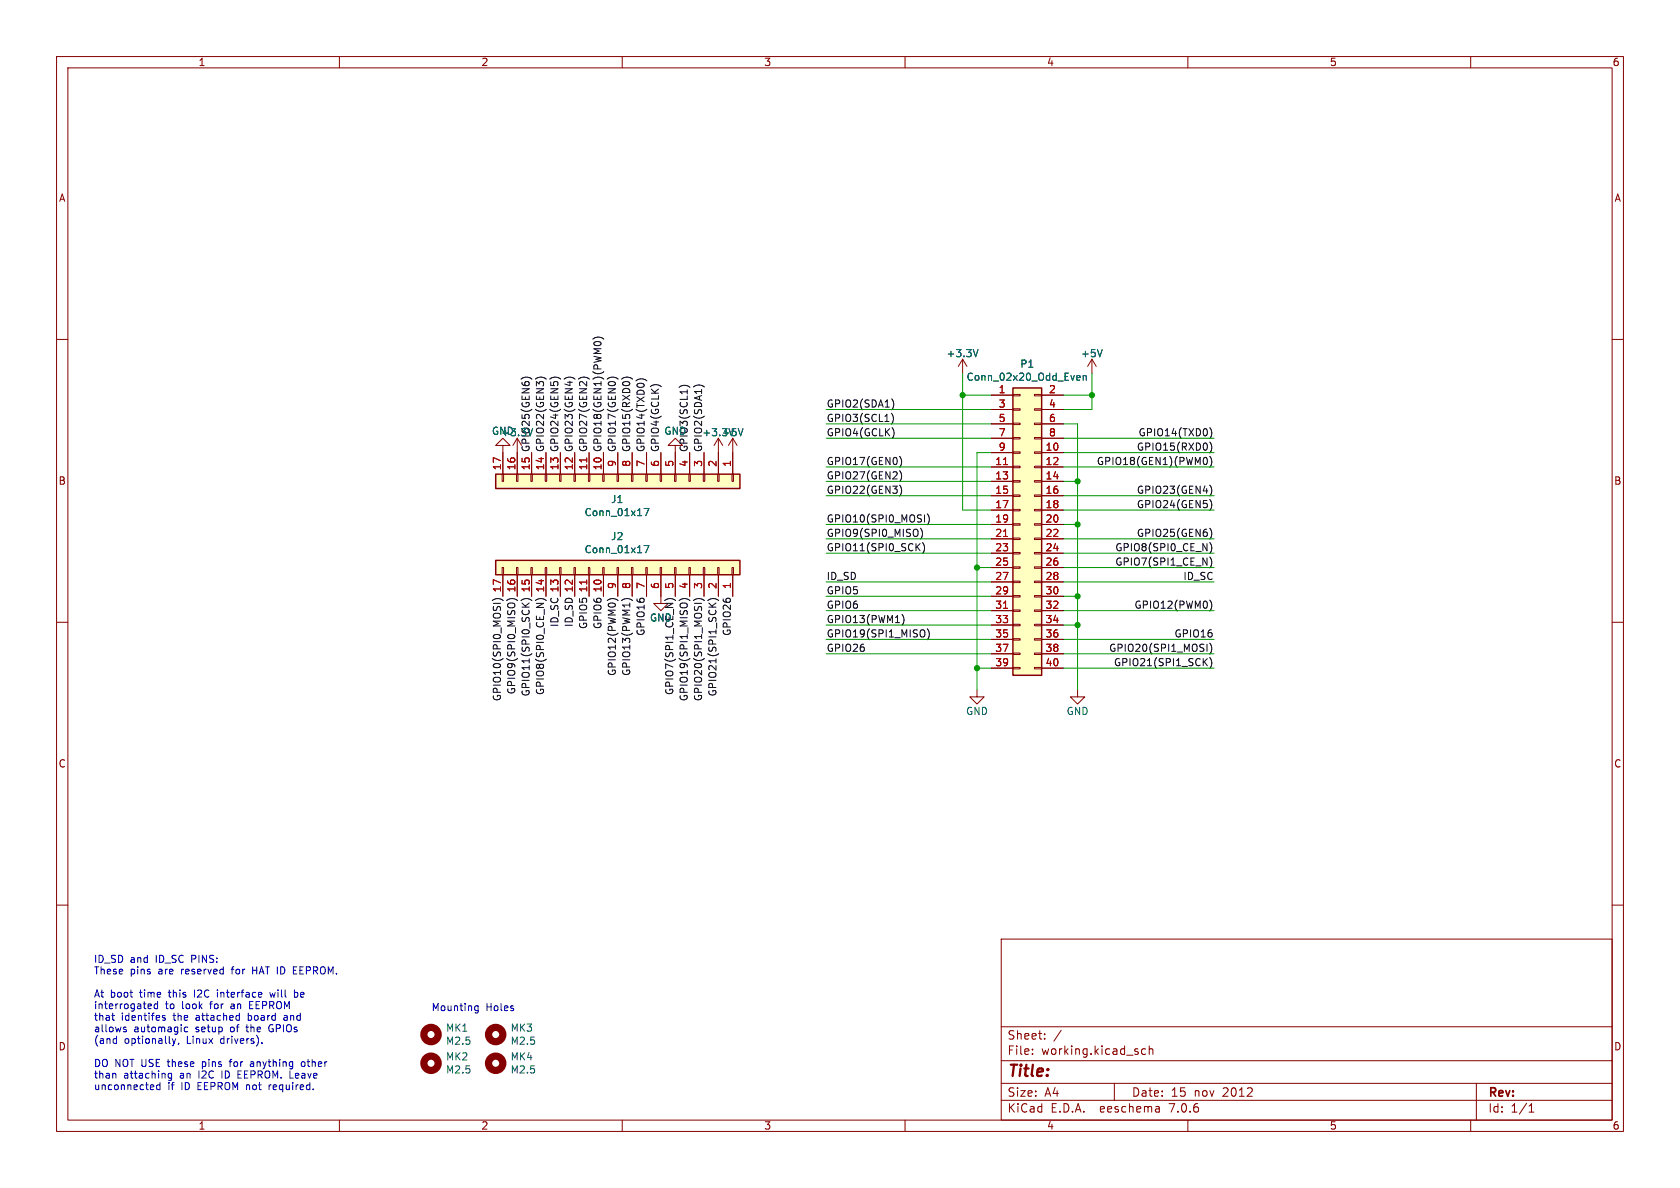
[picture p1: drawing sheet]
(kicad_sch (version 20230121) (generator eeschema)

 (paper "A4")

 (title_block
  (date "15 nov 2012"))

 (lib_symbols
  (symbol "Connector_Generic:Conn_01x17" (pin_names (offset 1.016) hide) (in_bom yes) (on_board yes)
   (property "Reference" "J" (at 0 22.86 0) (effects (font (size 1.27 1.27))))
   (property "Value" "Conn_01x17" (at 0 -22.86 0) (effects (font (size 1.27 1.27))))
   (property "Footprint" "" (at 0 0 0) (effects (font (size 1.27 1.27)) hide))
   (property "Datasheet" "~" (at 0 0 0) (effects (font (size 1.27 1.27)) hide))
   (symbol "Conn_01x17_1_1"
    (rectangle (start -1.27 -20.193) (end 0 -20.447) (stroke (width 0.1524) (type default)) (fill (type none)))
    (rectangle (start -1.27 -17.653) (end 0 -17.907) (stroke (width 0.1524) (type default)) (fill (type none)))
    (rectangle (start -1.27 -15.113) (end 0 -15.367) (stroke (width 0.1524) (type default)) (fill (type none)))
    (rectangle (start -1.27 -12.573) (end 0 -12.827) (stroke (width 0.1524) (type default)) (fill (type none)))
    (rectangle (start -1.27 -10.033) (end 0 -10.287) (stroke (width 0.1524) (type default)) (fill (type none)))
    (rectangle (start -1.27 -7.493) (end 0 -7.747) (stroke (width 0.1524) (type default)) (fill (type none)))
    (rectangle (start -1.27 -4.953) (end 0 -5.207) (stroke (width 0.1524) (type default)) (fill (type none)))
    (rectangle (start -1.27 -2.413) (end 0 -2.667) (stroke (width 0.1524) (type default)) (fill (type none)))
    (rectangle (start -1.27 0.127) (end 0 -0.127) (stroke (width 0.1524) (type default)) (fill (type none)))
    (rectangle (start -1.27 2.667) (end 0 2.413) (stroke (width 0.1524) (type default)) (fill (type none)))
    (rectangle (start -1.27 5.207) (end 0 4.953) (stroke (width 0.1524) (type default)) (fill (type none)))
    (rectangle (start -1.27 7.747) (end 0 7.493) (stroke (width 0.1524) (type default)) (fill (type none)))
    (rectangle (start -1.27 10.287) (end 0 10.033) (stroke (width 0.1524) (type default)) (fill (type none)))
    (rectangle (start -1.27 12.827) (end 0 12.573) (stroke (width 0.1524) (type default)) (fill (type none)))
    (rectangle (start -1.27 15.367) (end 0 15.113) (stroke (width 0.1524) (type default)) (fill (type none)))
    (rectangle (start -1.27 17.907) (end 0 17.653) (stroke (width 0.1524) (type default)) (fill (type none)))
    (rectangle (start -1.27 20.447) (end 0 20.193) (stroke (width 0.1524) (type default)) (fill (type none)))
    (rectangle (start -1.27 21.59) (end 1.27 -21.59) (stroke (width 0.254) (type default)) (fill (type background)))
    (pin passive line (at -5.08 20.32 0) (length 3.81) (name "Pin_1" (effects (font (size 1.27 1.27)))) (number "1" (effects (font (size 1.27 1.27)))))
    (pin passive line (at -5.08 -2.54 0) (length 3.81) (name "Pin_10" (effects (font (size 1.27 1.27)))) (number "10" (effects (font (size 1.27 1.27)))))
    (pin passive line (at -5.08 -5.08 0) (length 3.81) (name "Pin_11" (effects (font (size 1.27 1.27)))) (number "11" (effects (font (size 1.27 1.27)))))
    (pin passive line (at -5.08 -7.62 0) (length 3.81) (name "Pin_12" (effects (font (size 1.27 1.27)))) (number "12" (effects (font (size 1.27 1.27)))))
    (pin passive line (at -5.08 -10.16 0) (length 3.81) (name "Pin_13" (effects (font (size 1.27 1.27)))) (number "13" (effects (font (size 1.27 1.27)))))
    (pin passive line (at -5.08 -12.7 0) (length 3.81) (name "Pin_14" (effects (font (size 1.27 1.27)))) (number "14" (effects (font (size 1.27 1.27)))))
    (pin passive line (at -5.08 -15.24 0) (length 3.81) (name "Pin_15" (effects (font (size 1.27 1.27)))) (number "15" (effects (font (size 1.27 1.27)))))
    (pin passive line (at -5.08 -17.78 0) (length 3.81) (name "Pin_16" (effects (font (size 1.27 1.27)))) (number "16" (effects (font (size 1.27 1.27)))))
    (pin passive line (at -5.08 -20.32 0) (length 3.81) (name "Pin_17" (effects (font (size 1.27 1.27)))) (number "17" (effects (font (size 1.27 1.27)))))
    (pin passive line (at -5.08 17.78 0) (length 3.81) (name "Pin_2" (effects (font (size 1.27 1.27)))) (number "2" (effects (font (size 1.27 1.27)))))
    (pin passive line (at -5.08 15.24 0) (length 3.81) (name "Pin_3" (effects (font (size 1.27 1.27)))) (number "3" (effects (font (size 1.27 1.27)))))
    (pin passive line (at -5.08 12.7 0) (length 3.81) (name "Pin_4" (effects (font (size 1.27 1.27)))) (number "4" (effects (font (size 1.27 1.27)))))
    (pin passive line (at -5.08 10.16 0) (length 3.81) (name "Pin_5" (effects (font (size 1.27 1.27)))) (number "5" (effects (font (size 1.27 1.27)))))
    (pin passive line (at -5.08 7.62 0) (length 3.81) (name "Pin_6" (effects (font (size 1.27 1.27)))) (number "6" (effects (font (size 1.27 1.27)))))
    (pin passive line (at -5.08 5.08 0) (length 3.81) (name "Pin_7" (effects (font (size 1.27 1.27)))) (number "7" (effects (font (size 1.27 1.27)))))
    (pin passive line (at -5.08 2.54 0) (length 3.81) (name "Pin_8" (effects (font (size 1.27 1.27)))) (number "8" (effects (font (size 1.27 1.27)))))
    (pin passive line (at -5.08 0 0) (length 3.81) (name "Pin_9" (effects (font (size 1.27 1.27)))) (number "9" (effects (font (size 1.27 1.27)))))))
  (symbol "Connector_Generic:Conn_02x20_Odd_Even" (pin_names (offset 1.016) hide) (in_bom yes) (on_board yes)
   (property "Reference" "J" (at 1.27 25.4 0) (effects (font (size 1.27 1.27))))
   (property "Value" "Conn_02x20_Odd_Even" (at 1.27 -27.94 0) (effects (font (size 1.27 1.27))))
   (property "Footprint" "" (at 0 0 0) (effects (font (size 1.27 1.27)) hide))
   (property "Datasheet" "~" (at 0 0 0) (effects (font (size 1.27 1.27)) hide))
   (symbol "Conn_02x20_Odd_Even_1_1"
    (rectangle (start -1.27 -25.273) (end 0 -25.527) (stroke (width 0.1524) (type default)) (fill (type none)))
    (rectangle (start -1.27 -22.733) (end 0 -22.987) (stroke (width 0.1524) (type default)) (fill (type none)))
    (rectangle (start -1.27 -20.193) (end 0 -20.447) (stroke (width 0.1524) (type default)) (fill (type none)))
    (rectangle (start -1.27 -17.653) (end 0 -17.907) (stroke (width 0.1524) (type default)) (fill (type none)))
    (rectangle (start -1.27 -15.113) (end 0 -15.367) (stroke (width 0.1524) (type default)) (fill (type none)))
    (rectangle (start -1.27 -12.573) (end 0 -12.827) (stroke (width 0.1524) (type default)) (fill (type none)))
    (rectangle (start -1.27 -10.033) (end 0 -10.287) (stroke (width 0.1524) (type default)) (fill (type none)))
    (rectangle (start -1.27 -7.493) (end 0 -7.747) (stroke (width 0.1524) (type default)) (fill (type none)))
    (rectangle (start -1.27 -4.953) (end 0 -5.207) (stroke (width 0.1524) (type default)) (fill (type none)))
    (rectangle (start -1.27 -2.413) (end 0 -2.667) (stroke (width 0.1524) (type default)) (fill (type none)))
    (rectangle (start -1.27 0.127) (end 0 -0.127) (stroke (width 0.1524) (type default)) (fill (type none)))
    (rectangle (start -1.27 2.667) (end 0 2.413) (stroke (width 0.1524) (type default)) (fill (type none)))
    (rectangle (start -1.27 5.207) (end 0 4.953) (stroke (width 0.1524) (type default)) (fill (type none)))
    (rectangle (start -1.27 7.747) (end 0 7.493) (stroke (width 0.1524) (type default)) (fill (type none)))
    (rectangle (start -1.27 10.287) (end 0 10.033) (stroke (width 0.1524) (type default)) (fill (type none)))
    (rectangle (start -1.27 12.827) (end 0 12.573) (stroke (width 0.1524) (type default)) (fill (type none)))
    (rectangle (start -1.27 15.367) (end 0 15.113) (stroke (width 0.1524) (type default)) (fill (type none)))
    (rectangle (start -1.27 17.907) (end 0 17.653) (stroke (width 0.1524) (type default)) (fill (type none)))
    (rectangle (start -1.27 20.447) (end 0 20.193) (stroke (width 0.1524) (type default)) (fill (type none)))
    (rectangle (start -1.27 22.987) (end 0 22.733) (stroke (width 0.1524) (type default)) (fill (type none)))
    (rectangle (start -1.27 24.13) (end 3.81 -26.67) (stroke (width 0.254) (type default)) (fill (type background)))
    (rectangle (start 3.81 -25.273) (end 2.54 -25.527) (stroke (width 0.1524) (type default)) (fill (type none)))
    (rectangle (start 3.81 -22.733) (end 2.54 -22.987) (stroke (width 0.1524) (type default)) (fill (type none)))
    (rectangle (start 3.81 -20.193) (end 2.54 -20.447) (stroke (width 0.1524) (type default)) (fill (type none)))
    (rectangle (start 3.81 -17.653) (end 2.54 -17.907) (stroke (width 0.1524) (type default)) (fill (type none)))
    (rectangle (start 3.81 -15.113) (end 2.54 -15.367) (stroke (width 0.1524) (type default)) (fill (type none)))
    (rectangle (start 3.81 -12.573) (end 2.54 -12.827) (stroke (width 0.1524) (type default)) (fill (type none)))
    (rectangle (start 3.81 -10.033) (end 2.54 -10.287) (stroke (width 0.1524) (type default)) (fill (type none)))
    (rectangle (start 3.81 -7.493) (end 2.54 -7.747) (stroke (width 0.1524) (type default)) (fill (type none)))
    (rectangle (start 3.81 -4.953) (end 2.54 -5.207) (stroke (width 0.1524) (type default)) (fill (type none)))
    (rectangle (start 3.81 -2.413) (end 2.54 -2.667) (stroke (width 0.1524) (type default)) (fill (type none)))
    (rectangle (start 3.81 0.127) (end 2.54 -0.127) (stroke (width 0.1524) (type default)) (fill (type none)))
    (rectangle (start 3.81 2.667) (end 2.54 2.413) (stroke (width 0.1524) (type default)) (fill (type none)))
    (rectangle (start 3.81 5.207) (end 2.54 4.953) (stroke (width 0.1524) (type default)) (fill (type none)))
    (rectangle (start 3.81 7.747) (end 2.54 7.493) (stroke (width 0.1524) (type default)) (fill (type none)))
    (rectangle (start 3.81 10.287) (end 2.54 10.033) (stroke (width 0.1524) (type default)) (fill (type none)))
    (rectangle (start 3.81 12.827) (end 2.54 12.573) (stroke (width 0.1524) (type default)) (fill (type none)))
    (rectangle (start 3.81 15.367) (end 2.54 15.113) (stroke (width 0.1524) (type default)) (fill (type none)))
    (rectangle (start 3.81 17.907) (end 2.54 17.653) (stroke (width 0.1524) (type default)) (fill (type none)))
    (rectangle (start 3.81 20.447) (end 2.54 20.193) (stroke (width 0.1524) (type default)) (fill (type none)))
    (rectangle (start 3.81 22.987) (end 2.54 22.733) (stroke (width 0.1524) (type default)) (fill (type none)))
    (pin passive line (at -5.08 22.86 0) (length 3.81) (name "Pin_1" (effects (font (size 1.27 1.27)))) (number "1" (effects (font (size 1.27 1.27)))))
    (pin passive line (at 7.62 12.7 180) (length 3.81) (name "Pin_10" (effects (font (size 1.27 1.27)))) (number "10" (effects (font (size 1.27 1.27)))))
    (pin passive line (at -5.08 10.16 0) (length 3.81) (name "Pin_11" (effects (font (size 1.27 1.27)))) (number "11" (effects (font (size 1.27 1.27)))))
    (pin passive line (at 7.62 10.16 180) (length 3.81) (name "Pin_12" (effects (font (size 1.27 1.27)))) (number "12" (effects (font (size 1.27 1.27)))))
    (pin passive line (at -5.08 7.62 0) (length 3.81) (name "Pin_13" (effects (font (size 1.27 1.27)))) (number "13" (effects (font (size 1.27 1.27)))))
    (pin passive line (at 7.62 7.62 180) (length 3.81) (name "Pin_14" (effects (font (size 1.27 1.27)))) (number "14" (effects (font (size 1.27 1.27)))))
    (pin passive line (at -5.08 5.08 0) (length 3.81) (name "Pin_15" (effects (font (size 1.27 1.27)))) (number "15" (effects (font (size 1.27 1.27)))))
    (pin passive line (at 7.62 5.08 180) (length 3.81) (name "Pin_16" (effects (font (size 1.27 1.27)))) (number "16" (effects (font (size 1.27 1.27)))))
    (pin passive line (at -5.08 2.54 0) (length 3.81) (name "Pin_17" (effects (font (size 1.27 1.27)))) (number "17" (effects (font (size 1.27 1.27)))))
    (pin passive line (at 7.62 2.54 180) (length 3.81) (name "Pin_18" (effects (font (size 1.27 1.27)))) (number "18" (effects (font (size 1.27 1.27)))))
    (pin passive line (at -5.08 0 0) (length 3.81) (name "Pin_19" (effects (font (size 1.27 1.27)))) (number "19" (effects (font (size 1.27 1.27)))))
    (pin passive line (at 7.62 22.86 180) (length 3.81) (name "Pin_2" (effects (font (size 1.27 1.27)))) (number "2" (effects (font (size 1.27 1.27)))))
    (pin passive line (at 7.62 0 180) (length 3.81) (name "Pin_20" (effects (font (size 1.27 1.27)))) (number "20" (effects (font (size 1.27 1.27)))))
    (pin passive line (at -5.08 -2.54 0) (length 3.81) (name "Pin_21" (effects (font (size 1.27 1.27)))) (number "21" (effects (font (size 1.27 1.27)))))
    (pin passive line (at 7.62 -2.54 180) (length 3.81) (name "Pin_22" (effects (font (size 1.27 1.27)))) (number "22" (effects (font (size 1.27 1.27)))))
    (pin passive line (at -5.08 -5.08 0) (length 3.81) (name "Pin_23" (effects (font (size 1.27 1.27)))) (number "23" (effects (font (size 1.27 1.27)))))
    (pin passive line (at 7.62 -5.08 180) (length 3.81) (name "Pin_24" (effects (font (size 1.27 1.27)))) (number "24" (effects (font (size 1.27 1.27)))))
    (pin passive line (at -5.08 -7.62 0) (length 3.81) (name "Pin_25" (effects (font (size 1.27 1.27)))) (number "25" (effects (font (size 1.27 1.27)))))
    (pin passive line (at 7.62 -7.62 180) (length 3.81) (name "Pin_26" (effects (font (size 1.27 1.27)))) (number "26" (effects (font (size 1.27 1.27)))))
    (pin passive line (at -5.08 -10.16 0) (length 3.81) (name "Pin_27" (effects (font (size 1.27 1.27)))) (number "27" (effects (font (size 1.27 1.27)))))
    (pin passive line (at 7.62 -10.16 180) (length 3.81) (name "Pin_28" (effects (font (size 1.27 1.27)))) (number "28" (effects (font (size 1.27 1.27)))))
    (pin passive line (at -5.08 -12.7 0) (length 3.81) (name "Pin_29" (effects (font (size 1.27 1.27)))) (number "29" (effects (font (size 1.27 1.27)))))
    (pin passive line (at -5.08 20.32 0) (length 3.81) (name "Pin_3" (effects (font (size 1.27 1.27)))) (number "3" (effects (font (size 1.27 1.27)))))
    (pin passive line (at 7.62 -12.7 180) (length 3.81) (name "Pin_30" (effects (font (size 1.27 1.27)))) (number "30" (effects (font (size 1.27 1.27)))))
    (pin passive line (at -5.08 -15.24 0) (length 3.81) (name "Pin_31" (effects (font (size 1.27 1.27)))) (number "31" (effects (font (size 1.27 1.27)))))
    (pin passive line (at 7.62 -15.24 180) (length 3.81) (name "Pin_32" (effects (font (size 1.27 1.27)))) (number "32" (effects (font (size 1.27 1.27)))))
    (pin passive line (at -5.08 -17.78 0) (length 3.81) (name "Pin_33" (effects (font (size 1.27 1.27)))) (number "33" (effects (font (size 1.27 1.27)))))
    (pin passive line (at 7.62 -17.78 180) (length 3.81) (name "Pin_34" (effects (font (size 1.27 1.27)))) (number "34" (effects (font (size 1.27 1.27)))))
    (pin passive line (at -5.08 -20.32 0) (length 3.81) (name "Pin_35" (effects (font (size 1.27 1.27)))) (number "35" (effects (font (size 1.27 1.27)))))
    (pin passive line (at 7.62 -20.32 180) (length 3.81) (name "Pin_36" (effects (font (size 1.27 1.27)))) (number "36" (effects (font (size 1.27 1.27)))))
    (pin passive line (at -5.08 -22.86 0) (length 3.81) (name "Pin_37" (effects (font (size 1.27 1.27)))) (number "37" (effects (font (size 1.27 1.27)))))
    (pin passive line (at 7.62 -22.86 180) (length 3.81) (name "Pin_38" (effects (font (size 1.27 1.27)))) (number "38" (effects (font (size 1.27 1.27)))))
    (pin passive line (at -5.08 -25.4 0) (length 3.81) (name "Pin_39" (effects (font (size 1.27 1.27)))) (number "39" (effects (font (size 1.27 1.27)))))
    (pin passive line (at 7.62 20.32 180) (length 3.81) (name "Pin_4" (effects (font (size 1.27 1.27)))) (number "4" (effects (font (size 1.27 1.27)))))
    (pin passive line (at 7.62 -25.4 180) (length 3.81) (name "Pin_40" (effects (font (size 1.27 1.27)))) (number "40" (effects (font (size 1.27 1.27)))))
    (pin passive line (at -5.08 17.78 0) (length 3.81) (name "Pin_5" (effects (font (size 1.27 1.27)))) (number "5" (effects (font (size 1.27 1.27)))))
    (pin passive line (at 7.62 17.78 180) (length 3.81) (name "Pin_6" (effects (font (size 1.27 1.27)))) (number "6" (effects (font (size 1.27 1.27)))))
    (pin passive line (at -5.08 15.24 0) (length 3.81) (name "Pin_7" (effects (font (size 1.27 1.27)))) (number "7" (effects (font (size 1.27 1.27)))))
    (pin passive line (at 7.62 15.24 180) (length 3.81) (name "Pin_8" (effects (font (size 1.27 1.27)))) (number "8" (effects (font (size 1.27 1.27)))))
    (pin passive line (at -5.08 12.7 0) (length 3.81) (name "Pin_9" (effects (font (size 1.27 1.27)))) (number "9" (effects (font (size 1.27 1.27)))))))
  (symbol "main_pcb-rescue:+3.3V-power" (power) (pin_names (offset 0)) (in_bom yes) (on_board yes)
   (property "Reference" "#PWR" (at 0 -3.81 0) (effects (font (size 1.27 1.27)) hide))
   (property "Value" "+3.3V-power" (at 0 3.556 0) (effects (font (size 1.27 1.27))))
   (property "Footprint" "" (at 0 0 0) (effects (font (size 1.27 1.27)) hide))
   (property "Datasheet" "" (at 0 0 0) (effects (font (size 1.27 1.27)) hide))
   (symbol "+3.3V-power_0_1"
    (polyline (pts (xy -0.762 1.27) (xy 0 2.54)) (stroke (width 0) (type solid)) (fill (type none)))
    (polyline (pts (xy 0 0) (xy 0 2.54)) (stroke (width 0) (type solid)) (fill (type none)))
    (polyline (pts (xy 0 2.54) (xy 0.762 1.27)) (stroke (width 0) (type solid)) (fill (type none))))
   (symbol "+3.3V-power_1_1"
    (pin power_in line (at 0 0 90) (length 0) hide (name "+3V3" (effects (font (size 1.27 1.27)))) (number "1" (effects (font (size 1.27 1.27)))))))
  (symbol "main_pcb-rescue:Mounting_Hole-Mechanical-main_pcb-rescue" (pin_names (offset 1.016)) (in_bom yes) (on_board yes)
   (property "Reference" "MK" (at 0 5.08 0) (effects (font (size 1.27 1.27))))
   (property "Value" "main_pcb-rescue_Mounting_Hole-Mechanical" (at 0 3.175 0) (effects (font (size 1.27 1.27))))
   (property "Footprint" "" (at 0 0 0) (effects (font (size 1.27 1.27)) hide))
   (property "Datasheet" "" (at 0 0 0) (effects (font (size 1.27 1.27)) hide))
   (symbol "Mounting_Hole-Mechanical-main_pcb-rescue_0_1"
    (circle (center 0 0) (radius 1.27) (stroke (width 1.27) (type solid)) (fill (type none)))))
  (symbol "power:+5V" (power) (pin_names (offset 0)) (in_bom yes) (on_board yes)
   (property "Reference" "#PWR" (at 0 -3.81 0) (effects (font (size 1.27 1.27)) hide))
   (property "Value" "+5V" (at 0 3.556 0) (effects (font (size 1.27 1.27))))
   (property "Footprint" "" (at 0 0 0) (effects (font (size 1.27 1.27)) hide))
   (property "Datasheet" "" (at 0 0 0) (effects (font (size 1.27 1.27)) hide))
   (symbol "+5V_0_1"
    (polyline (pts (xy -0.762 1.27) (xy 0 2.54)) (stroke (width 0) (type default)) (fill (type none)))
    (polyline (pts (xy 0 0) (xy 0 2.54)) (stroke (width 0) (type default)) (fill (type none)))
    (polyline (pts (xy 0 2.54) (xy 0.762 1.27)) (stroke (width 0) (type default)) (fill (type none))))
   (symbol "+5V_1_1"
    (pin power_in line (at 0 0 90) (length 0) hide (name "+5V" (effects (font (size 1.27 1.27)))) (number "1" (effects (font (size 1.27 1.27)))))))
  (symbol "power:GND" (power) (pin_names (offset 0)) (in_bom yes) (on_board yes)
   (property "Reference" "#PWR" (at 0 -6.35 0) (effects (font (size 1.27 1.27)) hide))
   (property "Value" "GND" (at 0 -3.81 0) (effects (font (size 1.27 1.27))))
   (property "Footprint" "" (at 0 0 0) (effects (font (size 1.27 1.27)) hide))
   (property "Datasheet" "" (at 0 0 0) (effects (font (size 1.27 1.27)) hide))
   (symbol "GND_0_1"
    (polyline (pts (xy 0 0) (xy 0 -1.27) (xy 1.27 -1.27) (xy 0 -2.54) (xy -1.27 -1.27) (xy 0 -1.27)) (stroke (width 0) (type default)) (fill (type none))))
   (symbol "GND_1_1"
    (pin power_in line (at 0 0 270) (length 0) hide (name "GND" (effects (font (size 1.27 1.27)))) (number "1" (effects (font (size 1.27 1.27))))))))

 (junction (at 190.5 105.41) (diameter 0) (color 0 0 0 0))
 (junction (at 190.5 92.71) (diameter 0) (color 0 0 0 0))
 (junction (at 190.5 110.49) (diameter 0) (color 0 0 0 0))
 (junction (at 170.18 69.85) (diameter 0) (color 0 0 0 0))
 (junction (at 193.04 69.85) (diameter 0) (color 0 0 0 0))
 (junction (at 190.5 85.09) (diameter 0) (color 0 0 0 0))
 (junction (at 172.72 100.33) (diameter 0) (color 0 0 0 0))
 (junction (at 172.72 118.11) (diameter 0) (color 0 0 0 0))

 (wire (pts (xy 175.26 110.49) (xy 146.05 110.49)) (stroke (width 0) (type default)))
 (wire (pts (xy 187.96 82.55) (xy 214.63 82.55)) (stroke (width 0) (type default)))
 (wire (pts (xy 187.96 100.33) (xy 214.63 100.33)) (stroke (width 0) (type default)))
 (wire (pts (xy 193.04 69.85) (xy 187.96 69.85)) (stroke (width 0) (type default)))
 (wire (pts (xy 146.05 115.57) (xy 175.26 115.57)) (stroke (width 0) (type default)))
 (wire (pts (xy 193.04 72.39) (xy 187.96 72.39)) (stroke (width 0) (type default)))
 (wire (pts (xy 175.26 92.71) (xy 146.05 92.71)) (stroke (width 0) (type default)))
 (wire (pts (xy 187.96 80.01) (xy 214.63 80.01)) (stroke (width 0) (type default)))
 (wire (pts (xy 175.26 72.39) (xy 146.05 72.39)) (stroke (width 0) (type default)))
 (wire (pts (xy 146.05 107.95) (xy 175.26 107.95)) (stroke (width 0) (type default)))
 (wire (pts (xy 190.5 105.41) (xy 187.96 105.41)) (stroke (width 0) (type default)))
 (wire (pts (xy 187.96 90.17) (xy 214.63 90.17)) (stroke (width 0) (type default)))
 (wire (pts (xy 146.05 95.25) (xy 175.26 95.25)) (stroke (width 0) (type default)))
 (wire (pts (xy 190.5 74.93) (xy 187.96 74.93)) (stroke (width 0) (type default)))
 (wire (pts (xy 172.72 80.01) (xy 175.26 80.01)) (stroke (width 0) (type default)))
 (wire (pts (xy 146.05 74.93) (xy 175.26 74.93)) (stroke (width 0) (type default)))
 (wire (pts (xy 190.5 110.49) (xy 187.96 110.49)) (stroke (width 0) (type default)))
 (wire (pts (xy 172.72 118.11) (xy 175.26 118.11)) (stroke (width 0) (type default)))
 (wire (pts (xy 172.72 80.01) (xy 172.72 100.33)) (stroke (width 0) (type default)))
 (wire (pts (xy 175.26 82.55) (xy 146.05 82.55)) (stroke (width 0) (type default)))
 (wire (pts (xy 187.96 115.57) (xy 214.63 115.57)) (stroke (width 0) (type default)))
 (wire (pts (xy 187.96 102.87) (xy 214.63 102.87)) (stroke (width 0) (type default)))
 (wire (pts (xy 172.72 100.33) (xy 175.26 100.33)) (stroke (width 0) (type default)))
 (wire (pts (xy 146.05 77.47) (xy 175.26 77.47)) (stroke (width 0) (type default)))
 (wire (pts (xy 190.5 92.71) (xy 187.96 92.71)) (stroke (width 0) (type default)))
 (wire (pts (xy 146.05 105.41) (xy 175.26 105.41)) (stroke (width 0) (type default)))
 (wire (pts (xy 172.72 118.11) (xy 172.72 121.92)) (stroke (width 0) (type default)))
 (wire (pts (xy 170.18 69.85) (xy 175.26 69.85)) (stroke (width 0) (type default)))
 (wire (pts (xy 146.05 113.03) (xy 175.26 113.03)) (stroke (width 0) (type default)))
 (wire (pts (xy 193.04 66.04) (xy 193.04 69.85)) (stroke (width 0) (type default)))
 (wire (pts (xy 187.96 97.79) (xy 214.63 97.79)) (stroke (width 0) (type default)))
 (wire (pts (xy 146.05 97.79) (xy 175.26 97.79)) (stroke (width 0) (type default)))
 (wire (pts (xy 172.72 100.33) (xy 172.72 118.11)) (stroke (width 0) (type default)))
 (wire (pts (xy 190.5 92.71) (xy 190.5 105.41)) (stroke (width 0) (type default)))
 (wire (pts (xy 187.96 87.63) (xy 214.63 87.63)) (stroke (width 0) (type default)))
 (wire (pts (xy 187.96 113.03) (xy 214.63 113.03)) (stroke (width 0) (type default)))
 (wire (pts (xy 190.5 74.93) (xy 190.5 85.09)) (stroke (width 0) (type default)))
 (wire (pts (xy 187.96 118.11) (xy 214.63 118.11)) (stroke (width 0) (type default)))
 (wire (pts (xy 190.5 85.09) (xy 190.5 92.71)) (stroke (width 0) (type default)))
 (wire (pts (xy 190.5 105.41) (xy 190.5 110.49)) (stroke (width 0) (type default)))
 (wire (pts (xy 146.05 87.63) (xy 175.26 87.63)) (stroke (width 0) (type default)))
 (wire (pts (xy 187.96 77.47) (xy 214.63 77.47)) (stroke (width 0) (type default)))
 (wire (pts (xy 170.18 66.04) (xy 170.18 69.85)) (stroke (width 0) (type default)))
 (wire (pts (xy 146.05 85.09) (xy 175.26 85.09)) (stroke (width 0) (type default)))
 (wire (pts (xy 187.96 107.95) (xy 214.63 107.95)) (stroke (width 0) (type default)))
 (wire (pts (xy 190.5 110.49) (xy 190.5 121.92)) (stroke (width 0) (type default)))
 (wire (pts (xy 170.18 90.17) (xy 175.26 90.17)) (stroke (width 0) (type default)))
 (wire (pts (xy 175.26 102.87) (xy 146.05 102.87)) (stroke (width 0) (type default)))
 (wire (pts (xy 187.96 95.25) (xy 214.63 95.25)) (stroke (width 0) (type default)))
 (wire (pts (xy 170.18 69.85) (xy 170.18 90.17)) (stroke (width 0) (type default)))
 (wire (pts (xy 193.04 69.85) (xy 193.04 72.39)) (stroke (width 0) (type default)))
 (wire (pts (xy 190.5 85.09) (xy 187.96 85.09)) (stroke (width 0) (type default)))

 (text "ID_SD and ID_SC PINS:\nThese pins are reserved for HAT ID EEPROM.\n\nAt boot time this I2C interface will be\ninterrogated to look for an EEPROM\nthat identifes the attached board and\nallows automagic setup of the GPIOs\n(and optionally, Linux drivers).\n\nDO NOT USE these pins for anything other\nthan attaching an I2C ID EEPROM. Leave\nunconnected if ID EEPROM not required." (at 16.51 193.04 0) (effects (font (size 1.27 1.27)) (justify left bottom)))
 (text "Mounting Holes" (at 76.2 179.07 0) (effects (font (size 1.27 1.27)) (justify left bottom)))

 (label "GPIO13(PWM1)" (at 111.76 105.41 270) (effects (font (size 1.27 1.27)) (justify right bottom)))
 (label "GPIO16" (at 114.3 105.41 270) (effects (font (size 1.27 1.27)) (justify right bottom)))
 (label "GPIO26" (at 146.05 115.57 0) (effects (font (size 1.27 1.27)) (justify left bottom)))
 (label "GPIO21(SPI1_SCK)" (at 127 105.41 270) (effects (font (size 1.27 1.27)) (justify right bottom)))
 (label "GPIO25(GEN6)" (at 93.98 80.01 90) (effects (font (size 1.27 1.27)) (justify left bottom)))
 (label "GPIO4(GCLK)" (at 116.84 80.01 90) (effects (font (size 1.27 1.27)) (justify left bottom)))
 (label "GPIO23(GEN4)" (at 101.6 80.01 90) (effects (font (size 1.27 1.27)) (justify left bottom)))
 (label "GPIO6" (at 146.05 107.95 0) (effects (font (size 1.27 1.27)) (justify left bottom)))
 (label "GPIO23(GEN4)" (at 214.63 87.63 180) (effects (font (size 1.27 1.27)) (justify right bottom)))
 (label "GPIO17(GEN0)" (at 146.05 82.55 0) (effects (font (size 1.27 1.27)) (justify left bottom)))
 (label "GPIO7(SPI1_CE_N)" (at 119.38 105.41 270) (effects (font (size 1.27 1.27)) (justify right bottom)))
 (label "GPIO13(PWM1)" (at 146.05 110.49 0) (effects (font (size 1.27 1.27)) (justify left bottom)))
 (label "GPIO2(SDA1)" (at 146.05 72.39 0) (effects (font (size 1.27 1.27)) (justify left bottom)))
 (label "GPIO27(GEN2)" (at 146.05 85.09 0) (effects (font (size 1.27 1.27)) (justify left bottom)))
 (label "GPIO3(SCL1)" (at 146.05 74.93 0) (effects (font (size 1.27 1.27)) (justify left bottom)))
 (label "ID_SD" (at 101.6 105.41 270) (effects (font (size 1.27 1.27)) (justify right bottom)))
 (label "GPIO11(SPI0_SCK)" (at 93.98 105.41 270) (effects (font (size 1.27 1.27)) (justify right bottom)))
 (label "GPIO15(RXD0)" (at 111.76 80.01 90) (effects (font (size 1.27 1.27)) (justify left bottom)))
 (label "GPIO20(SPI1_MOSI)" (at 124.46 105.41 270) (effects (font (size 1.27 1.27)) (justify right bottom)))
 (label "GPIO22(GEN3)" (at 96.52 80.01 90) (effects (font (size 1.27 1.27)) (justify left bottom)))
 (label "GPIO14(TXD0)" (at 114.3 80.01 90) (effects (font (size 1.27 1.27)) (justify left bottom)))
 (label "GPIO8(SPI0_CE_N)" (at 96.52 105.41 270) (effects (font (size 1.27 1.27)) (justify right bottom)))
 (label "GPIO3(SCL1)" (at 121.92 80.01 90) (effects (font (size 1.27 1.27)) (justify left bottom)))
 (label "GPIO7(SPI1_CE_N)" (at 214.63 100.33 180) (effects (font (size 1.27 1.27)) (justify right bottom)))
 (label "GPIO5" (at 104.14 105.41 270) (effects (font (size 1.27 1.27)) (justify right bottom)))
 (label "GPIO19(SPI1_MISO)" (at 146.05 113.03 0) (effects (font (size 1.27 1.27)) (justify left bottom)))
 (label "GPIO12(PWM0)" (at 214.63 107.95 180) (effects (font (size 1.27 1.27)) (justify right bottom)))
 (label "GPIO21(SPI1_SCK)" (at 214.63 118.11 180) (effects (font (size 1.27 1.27)) (justify right bottom)))
 (label "GPIO12(PWM0)" (at 109.22 105.41 270) (effects (font (size 1.27 1.27)) (justify right bottom)))
 (label "GPIO15(RXD0)" (at 214.63 80.01 180) (effects (font (size 1.27 1.27)) (justify right bottom)))
 (label "GPIO24(GEN5)" (at 99.06 80.01 90) (effects (font (size 1.27 1.27)) (justify left bottom)))
 (label "GPIO10(SPI0_MOSI)" (at 146.05 92.71 0) (effects (font (size 1.27 1.27)) (justify left bottom)))
 (label "GPIO9(SPI0_MISO)" (at 146.05 95.25 0) (effects (font (size 1.27 1.27)) (justify left bottom)))
 (label "GPIO19(SPI1_MISO)" (at 121.92 105.41 270) (effects (font (size 1.27 1.27)) (justify right bottom)))
 (label "ID_SD" (at 146.05 102.87 0) (effects (font (size 1.27 1.27)) (justify left bottom)))
 (label "GPIO5" (at 146.05 105.41 0) (effects (font (size 1.27 1.27)) (justify left bottom)))
 (label "GPIO10(SPI0_MOSI)" (at 88.9 105.41 270) (effects (font (size 1.27 1.27)) (justify right bottom)))
 (label "GPIO20(SPI1_MOSI)" (at 214.63 115.57 180) (effects (font (size 1.27 1.27)) (justify right bottom)))
 (label "GPIO27(GEN2)" (at 104.14 80.01 90) (effects (font (size 1.27 1.27)) (justify left bottom)))
 (label "GPIO18(GEN1)(PWM0)" (at 106.68 80.01 90) (effects (font (size 1.27 1.27)) (justify left bottom)))
 (label "GPIO24(GEN5)" (at 214.63 90.17 180) (effects (font (size 1.27 1.27)) (justify right bottom)))
 (label "GPIO26" (at 129.54 105.41 270) (effects (font (size 1.27 1.27)) (justify right bottom)))
 (label "GPIO6" (at 106.68 105.41 270) (effects (font (size 1.27 1.27)) (justify right bottom)))
 (label "GPIO18(GEN1)(PWM0)" (at 214.63 82.55 180) (effects (font (size 1.27 1.27)) (justify right bottom)))
 (label "GPIO16" (at 214.63 113.03 180) (effects (font (size 1.27 1.27)) (justify right bottom)))
 (label "GPIO25(GEN6)" (at 214.63 95.25 180) (effects (font (size 1.27 1.27)) (justify right bottom)))
 (label "GPIO14(TXD0)" (at 214.63 77.47 180) (effects (font (size 1.27 1.27)) (justify right bottom)))
 (label "GPIO2(SDA1)" (at 124.46 80.01 90) (effects (font (size 1.27 1.27)) (justify left bottom)))
 (label "GPIO8(SPI0_CE_N)" (at 214.63 97.79 180) (effects (font (size 1.27 1.27)) (justify right bottom)))
 (label "ID_SC" (at 99.06 105.41 270) (effects (font (size 1.27 1.27)) (justify right bottom)))
 (label "GPIO22(GEN3)" (at 146.05 87.63 0) (effects (font (size 1.27 1.27)) (justify left bottom)))
 (label "GPIO9(SPI0_MISO)" (at 91.44 105.41 270) (effects (font (size 1.27 1.27)) (justify right bottom)))
 (label "GPIO11(SPI0_SCK)" (at 146.05 97.79 0) (effects (font (size 1.27 1.27)) (justify left bottom)))
 (label "ID_SC" (at 214.63 102.87 180) (effects (font (size 1.27 1.27)) (justify right bottom)))
 (label "GPIO4(GCLK)" (at 146.05 77.47 0) (effects (font (size 1.27 1.27)) (justify left bottom)))
 (label "GPIO17(GEN0)" (at 109.22 80.01 90) (effects (font (size 1.27 1.27)) (justify left bottom)))

 (symbol (lib_id "power:+5V") (at 193.04 66.04 0) (unit 1) (in_bom yes) (on_board yes) (dnp no)
  (property "Reference" "#PWR01" (at 193.04 69.85 0) (effects (font (size 1.27 1.27)) hide))
  (property "Value" "+5V" (at 193.04 62.484 0) (effects (font (size 1.27 1.27))))
  (property "Footprint" "" (at 193.04 66.04 0) (effects (font (size 1.27 1.27))))
  (property "Datasheet" "" (at 193.04 66.04 0) (effects (font (size 1.27 1.27)))) (pin "1"))

 (symbol (lib_id "main_pcb-rescue:+3.3V-power") (at 170.18 66.04 0) (unit 1) (in_bom yes) (on_board yes) (dnp no)
  (property "Reference" "#PWR04" (at 170.18 69.85 0) (effects (font (size 1.27 1.27)) hide))
  (property "Value" "+3.3V" (at 170.18 62.484 0) (effects (font (size 1.27 1.27))))
  (property "Footprint" "" (at 170.18 66.04 0) (effects (font (size 1.27 1.27))))
  (property "Datasheet" "" (at 170.18 66.04 0) (effects (font (size 1.27 1.27)))) (pin "1"))

 (symbol (lib_id "power:GND") (at 190.5 121.92 0) (unit 1) (in_bom yes) (on_board yes) (dnp no)
  (property "Reference" "#PWR02" (at 190.5 128.27 0) (effects (font (size 1.27 1.27)) hide))
  (property "Value" "GND" (at 190.5 125.73 0) (effects (font (size 1.27 1.27))))
  (property "Footprint" "" (at 190.5 121.92 0) (effects (font (size 1.27 1.27))))
  (property "Datasheet" "" (at 190.5 121.92 0) (effects (font (size 1.27 1.27)))) (pin "1"))

 (symbol (lib_id "power:GND") (at 172.72 121.92 0) (unit 1) (in_bom yes) (on_board yes) (dnp no)
  (property "Reference" "#PWR03" (at 172.72 128.27 0) (effects (font (size 1.27 1.27)) hide))
  (property "Value" "GND" (at 172.72 125.73 0) (effects (font (size 1.27 1.27))))
  (property "Footprint" "" (at 172.72 121.92 0) (effects (font (size 1.27 1.27))))
  (property "Datasheet" "" (at 172.72 121.92 0) (effects (font (size 1.27 1.27)))) (pin "1"))

 (symbol (lib_id "main_pcb-rescue:Mounting_Hole-Mechanical-main_pcb-rescue") (at 76.2 182.88 0) (unit 1) (in_bom yes) (on_board yes) (dnp no)
  (property "Reference" "MK1" (at 78.74 181.7116 0) (effects (font (size 1.27 1.27)) (justify left)))
  (property "Value" "M2.5" (at 78.74 184.023 0) (effects (font (size 1.27 1.27)) (justify left)))
  (property "Footprint" "MountingHole:MountingHole_2.7mm_M2.5" (at 76.2 182.88 0) (effects (font (size 1.524 1.524)) hide))
  (property "Datasheet" "" (at 76.2 182.88 0) (effects (font (size 1.524 1.524)) hide)))

 (symbol (lib_id "main_pcb-rescue:Mounting_Hole-Mechanical-main_pcb-rescue") (at 87.63 182.88 0) (unit 1) (in_bom yes) (on_board yes) (dnp no)
  (property "Reference" "MK3" (at 90.17 181.7116 0) (effects (font (size 1.27 1.27)) (justify left)))
  (property "Value" "M2.5" (at 90.17 184.023 0) (effects (font (size 1.27 1.27)) (justify left)))
  (property "Footprint" "MountingHole:MountingHole_2.7mm_M2.5" (at 87.63 182.88 0) (effects (font (size 1.524 1.524)) hide))
  (property "Datasheet" "" (at 87.63 182.88 0) (effects (font (size 1.524 1.524)) hide)))

 (symbol (lib_id "main_pcb-rescue:Mounting_Hole-Mechanical-main_pcb-rescue") (at 76.2 187.96 0) (unit 1) (in_bom yes) (on_board yes) (dnp no)
  (property "Reference" "MK2" (at 78.74 186.7916 0) (effects (font (size 1.27 1.27)) (justify left)))
  (property "Value" "M2.5" (at 78.74 189.103 0) (effects (font (size 1.27 1.27)) (justify left)))
  (property "Footprint" "MountingHole:MountingHole_2.7mm_M2.5" (at 76.2 187.96 0) (effects (font (size 1.524 1.524)) hide))
  (property "Datasheet" "" (at 76.2 187.96 0) (effects (font (size 1.524 1.524)) hide)))

 (symbol (lib_id "main_pcb-rescue:Mounting_Hole-Mechanical-main_pcb-rescue") (at 87.63 187.96 0) (unit 1) (in_bom yes) (on_board yes) (dnp no)
  (property "Reference" "MK4" (at 90.17 186.7916 0) (effects (font (size 1.27 1.27)) (justify left)))
  (property "Value" "M2.5" (at 90.17 189.103 0) (effects (font (size 1.27 1.27)) (justify left)))
  (property "Footprint" "MountingHole:MountingHole_2.7mm_M2.5" (at 87.63 187.96 0) (effects (font (size 1.524 1.524)) hide))
  (property "Datasheet" "" (at 87.63 187.96 0) (effects (font (size 1.524 1.524)) hide)))

 (symbol (lib_id "Connector_Generic:Conn_02x20_Odd_Even") (at 180.34 92.71 0) (unit 1) (in_bom yes) (on_board yes) (dnp no)
  (property "Reference" "P1" (at 181.61 64.3382 0) (effects (font (size 1.27 1.27))))
  (property "Value" "Conn_02x20_Odd_Even" (at 181.61 66.6496 0) (effects (font (size 1.27 1.27))))
  (property "Footprint" "Connector_PinHeader_2.54mm:PinHeader_2x20_P2.54mm_Vertical" (at 57.15 116.84 0) (effects (font (size 1.27 1.27)) hide))
  (property "Datasheet" "" (at 57.15 116.84 0) (effects (font (size 1.27 1.27)) hide)) (pin "1") (pin "10") (pin "11") (pin "12") (pin "13") (pin "14") (pin "15") (pin "16") (pin "17") (pin "18") (pin "19") (pin "2") (pin "20") (pin "21") (pin "22") (pin "23") (pin "24") (pin "25") (pin "26") (pin "27") (pin "28") (pin "29") (pin "3") (pin "30") (pin "31") (pin "32") (pin "33") (pin "34") (pin "35") (pin "36") (pin "37") (pin "38") (pin "39") (pin "4") (pin "40") (pin "5") (pin "6") (pin "7") (pin "8") (pin "9"))

 (symbol (lib_id "Connector_Generic:Conn_01x17") (at 109.22 85.09 270) (unit 1) (in_bom yes) (on_board yes) (dnp no)
  (property "Reference" "J1" (at 109.1184 88.265 90) (effects (font (size 1.27 1.27))))
  (property "Value" "Conn_01x17" (at 109.1184 90.5764 90) (effects (font (size 1.27 1.27))))
  (property "Footprint" "Connector_PinSocket_2.54mm:PinSocket_1x17_P2.54mm_Vertical" (at 109.22 85.09 0) (effects (font (size 1.27 1.27)) hide))
  (property "Datasheet" "~" (at 109.22 85.09 0) (effects (font (size 1.27 1.27)) hide)) (pin "1") (pin "10") (pin "11") (pin "12") (pin "13") (pin "14") (pin "15") (pin "16") (pin "17") (pin "2") (pin "3") (pin "4") (pin "5") (pin "6") (pin "7") (pin "8") (pin "9"))

 (symbol (lib_id "Connector_Generic:Conn_01x17") (at 109.22 100.33 270) (mirror x) (unit 1) (in_bom yes) (on_board yes) (dnp no)
  (property "Reference" "J2" (at 109.1184 94.8182 90) (effects (font (size 1.27 1.27))))
  (property "Value" "Conn_01x17" (at 109.1184 97.1296 90) (effects (font (size 1.27 1.27))))
  (property "Footprint" "Connector_PinSocket_2.54mm:PinSocket_1x17_P2.54mm_Vertical" (at 109.22 100.33 0) (effects (font (size 1.27 1.27)) hide))
  (property "Datasheet" "~" (at 109.22 100.33 0) (effects (font (size 1.27 1.27)) hide)) (pin "1") (pin "10") (pin "11") (pin "12") (pin "13") (pin "14") (pin "15") (pin "16") (pin "17") (pin "2") (pin "3") (pin "4") (pin "5") (pin "6") (pin "7") (pin "8") (pin "9"))

 (symbol (lib_id "main_pcb-rescue:+3.3V-power") (at 127 80.01 0) (unit 1) (in_bom yes) (on_board yes) (dnp no)
  (property "Reference" "#PWR0101" (at 127 83.82 0) (effects (font (size 1.27 1.27)) hide))
  (property "Value" "+3.3V" (at 127 76.454 0) (effects (font (size 1.27 1.27))))
  (property "Footprint" "" (at 127 80.01 0) (effects (font (size 1.27 1.27))))
  (property "Datasheet" "" (at 127 80.01 0) (effects (font (size 1.27 1.27)))) (pin "1"))

 (symbol (lib_id "power:GND") (at 119.38 80.01 180) (unit 1) (in_bom yes) (on_board yes) (dnp no)
  (property "Reference" "#PWR0102" (at 119.38 73.66 0) (effects (font (size 1.27 1.27)) hide))
  (property "Value" "GND" (at 119.38 76.2 0) (effects (font (size 1.27 1.27))))
  (property "Footprint" "" (at 119.38 80.01 0) (effects (font (size 1.27 1.27))))
  (property "Datasheet" "" (at 119.38 80.01 0) (effects (font (size 1.27 1.27)))) (pin "1"))

 (symbol (lib_id "power:GND") (at 88.9 80.01 180) (unit 1) (in_bom yes) (on_board yes) (dnp no)
  (property "Reference" "#PWR0103" (at 88.9 73.66 0) (effects (font (size 1.27 1.27)) hide))
  (property "Value" "GND" (at 88.9 76.2 0) (effects (font (size 1.27 1.27))))
  (property "Footprint" "" (at 88.9 80.01 0) (effects (font (size 1.27 1.27))))
  (property "Datasheet" "" (at 88.9 80.01 0) (effects (font (size 1.27 1.27)))) (pin "1"))

 (symbol (lib_id "power:+5V") (at 129.54 80.01 0) (unit 1) (in_bom yes) (on_board yes) (dnp no)
  (property "Reference" "#PWR0104" (at 129.54 83.82 0) (effects (font (size 1.27 1.27)) hide))
  (property "Value" "+5V" (at 129.54 76.454 0) (effects (font (size 1.27 1.27))))
  (property "Footprint" "" (at 129.54 80.01 0) (effects (font (size 1.27 1.27))))
  (property "Datasheet" "" (at 129.54 80.01 0) (effects (font (size 1.27 1.27)))) (pin "1"))

 (symbol (lib_id "main_pcb-rescue:+3.3V-power") (at 91.44 80.01 0) (unit 1) (in_bom yes) (on_board yes) (dnp no)
  (property "Reference" "#PWR0105" (at 91.44 83.82 0) (effects (font (size 1.27 1.27)) hide))
  (property "Value" "+3.3V" (at 91.44 76.454 0) (effects (font (size 1.27 1.27))))
  (property "Footprint" "" (at 91.44 80.01 0) (effects (font (size 1.27 1.27))))
  (property "Datasheet" "" (at 91.44 80.01 0) (effects (font (size 1.27 1.27)))) (pin "1"))

 (symbol (lib_id "power:GND") (at 116.84 105.41 0) (unit 1) (in_bom yes) (on_board yes) (dnp no)
  (property "Reference" "#PWR0106" (at 116.84 111.76 0) (effects (font (size 1.27 1.27)) hide))
  (property "Value" "GND" (at 116.84 109.22 0) (effects (font (size 1.27 1.27))))
  (property "Footprint" "" (at 116.84 105.41 0) (effects (font (size 1.27 1.27))))
  (property "Datasheet" "" (at 116.84 105.41 0) (effects (font (size 1.27 1.27)))) (pin "1"))

 (sheet_instances (path "" (page "1"))))
